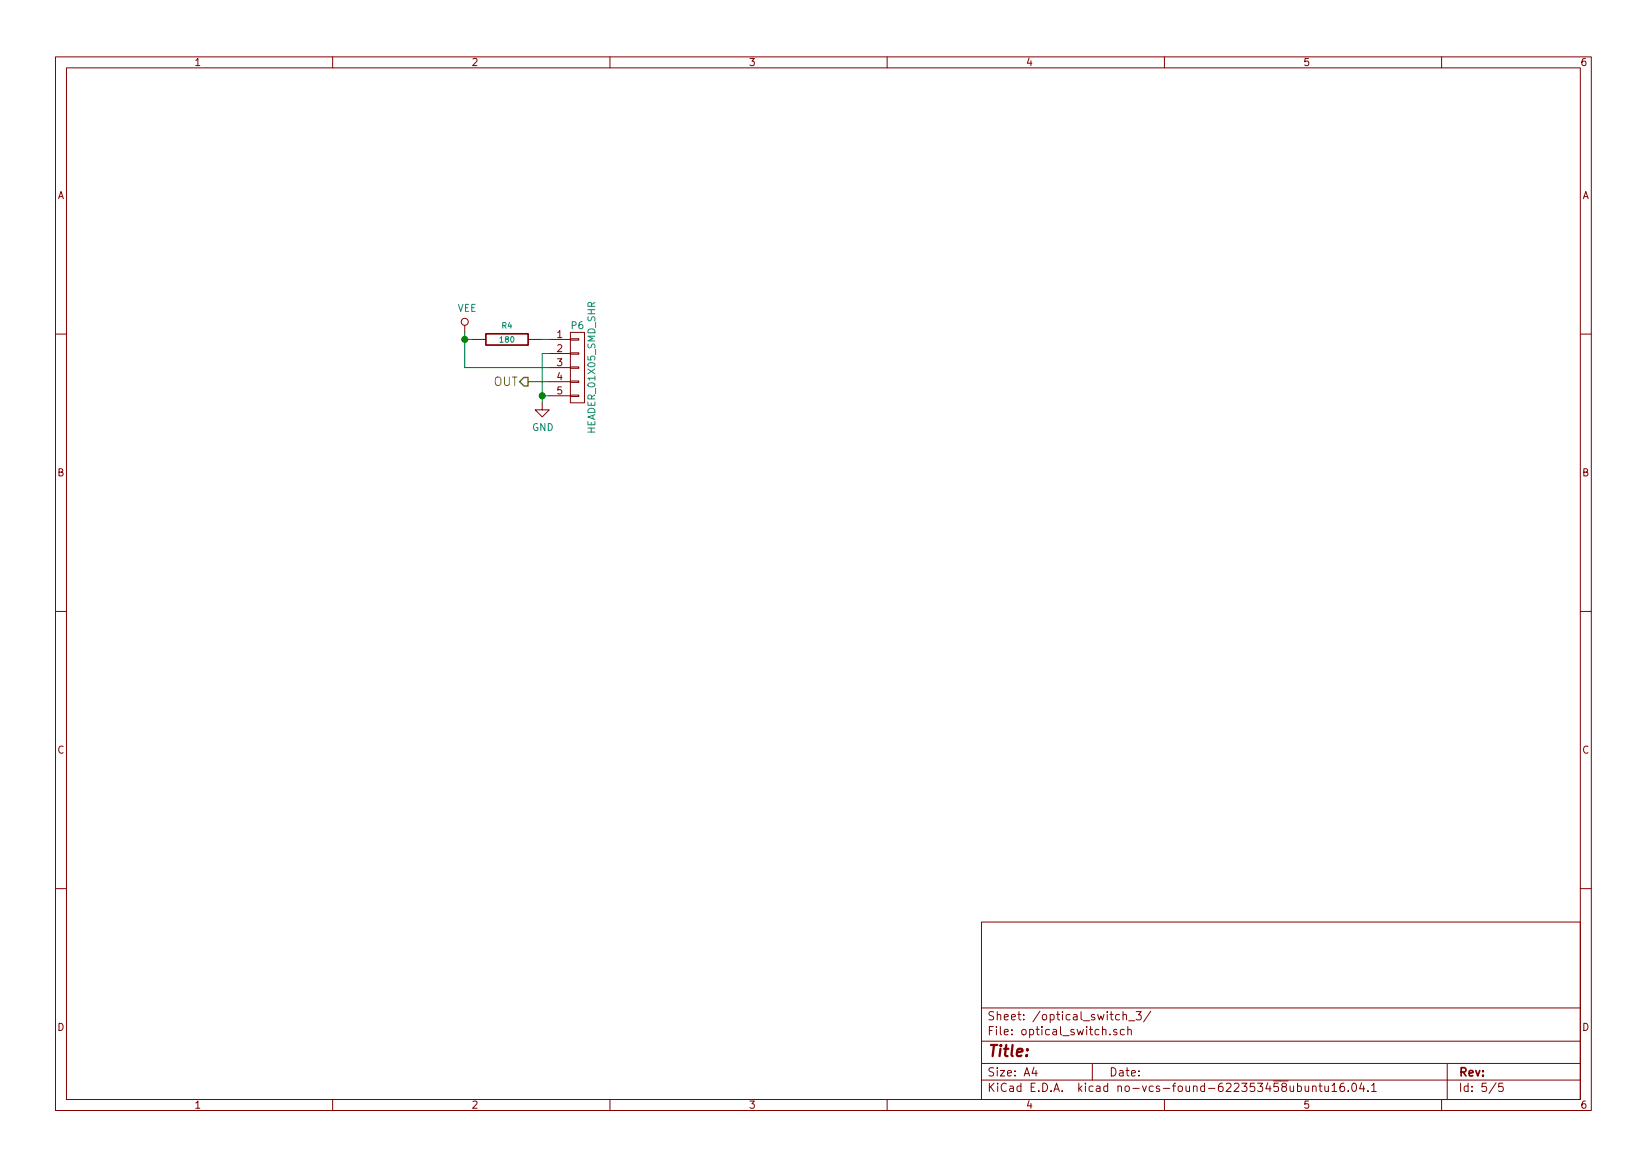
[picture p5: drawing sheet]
<svg xmlns="http://www.w3.org/2000/svg" width="297mm" height="210mm" viewBox="0 0 297 210" stroke-linecap="round" stroke-linejoin="round" font-family="sans-serif">
<g fill="none" stroke="#840000" stroke-width=".18">
<path d="M10 10.3h277v189.9h-277zM12 12.2h273v186.1h-273zM60 10.3v1.9M110 10.3v1.9M160 10.3v1.9M210 10.3v1.9M260 10.3v1.9M83.8 58.7v1.2M102.9 59.9h2.5v12.7h-2.5zM10 60.2h2M85.1 61.2h2.5M95.2 61.2h2.6"/>
<path d="M97.8 72.6v1.3h1.3l-1.3 1.3-1.3-1.3h1.3M99.1 61.2h3.8M99.1 63.7h3.8M99.1 66.3h3.8M99.1 68.8h3.8M99.1 71.4h3.8M102.9 71.2h1.5v.3h-1.5zM102.9 68.7h1.5v.3h-1.5zM102.9 66.2h1.5v.2h-1.5zM102.9 63.6h1.5v.3h-1.5zM102.9 61.1h1.5v.2h-1.5zM285 60.2h2"/>
<path d="M10 110.3h2M285 110.3h2M10 160.2h2M177 166.3h108v32h-108zM285 160.2h2M60 198.3v1.9M110 198.3v1.9M160 198.3v1.9M177 194.8h108M177 191.8h108M177 187.8h108M177 181.8h108"/>
<path d="M186.5 192.5l-.4 1h1M186.8 193v1M197 191.8v3M200.2 186.5v.1M201.4 185.7l-.4-.1-.2 .2 .1 .2 .5 .2v.3h-.6M201.9 183l-.4-.1-.3 .3 .1 .6h.6M202.5 183.1l.3-.2 .3 .1 .1 .9M202.5 182.4v1.5M202.8 185.7l-.5-.1-.2 .3v.6l.2 .1 .5-.1M203.4 185.7l.2-.1 .4 .1v.9M203.4 185.1v1.5M203.6 184.1h1.1"/>
<path d="M204.9 182.4h.9l-.5 .6 .5 .1v.7l-.3 .1-.6-.1M207.5 182.3l-1.3 2M210 198.3v1.9M234 195.9l.4-.1 .3 .3-.1 .6h-.6M234 195.3v1.5M235.4 195.8v.9l.4 .1 .2-.1M236 195.8v1M236.7 196l.2-.2 .4 .1 .1 .9M236.7 195.8v1M237.9 195.8h.5M238.1 195.3v1.3l.3 .2M238.9 195.8l.1 .9 .4 .1 .2-.1"/>
<path d="M239.6 195.8v1M240.2 195.8l.4-.5v1.5M240.2 196.8h.9M242.4 195.3a.59 .59 0 0 0-.7 .7v.5l.1 .2 .4 .1 .2-.1 .1-.5-.1-.2-.5-.1-.2 .3M243.2 196.7v.1M243.9 195.5l.2-.2a.8 .8 0 0 1 .6 .8 .8 .8 0 0 1-.6 .7l-.2-.1-.1-.4zM245.6 195.2l-.4 1.1h1M245.9 195.8v1M246.7 196.7v.1M247.4 195.8l.4-.5v1.5M247.4 196.8h.8M260 198.3v1.9"/>
<path d="M261 191.8v6.5M269.8 195.2l-1.2 2M271 195.3h-.7v.7l.2-.1 .5 .1 .1 .2-.1 .5-.2 .1-.5-.1"/>
<circle cx="83.8" cy="58" r=".63"/>
</g>
<path d="M83.8 59.9v6.4h15.3M83.8 61.2h1.3M95.2 68.8h3.9M97.8 71.4h1.3M97.8 61.2h1.3M99.1 63.7h-1.3v8.9" fill="none" stroke="#008400" stroke-width=".18"/>
<g fill="#008400" stroke="#008400" stroke-width=".25">
<circle cx="97.8" cy="71.4" r=".51"/>
<circle cx="83.8" cy="61.2" r=".51"/>
</g>
<path d="M87.6 60.2h7.6v2h-7.6z" fill="none" stroke="#840000" stroke-width=".3"/>
<path d="M93.7 68.8l.8-.7h.7v1.5h-.7z" fill="none" stroke="#848400" stroke-width=".25"/>
<text font-size="2.8" fill="#840000" x="178" y="190.5">Title:</text>
<text font-size="2.1" fill="#848400" x="89" y="69.6">OUT</text>
<g font-size="2.1" fill="#840000">
<text x="178" y="184">Sheet: /optical_switch_3/</text>
<text x="178" y="186.7">File: optical_switch.sch</text>
<text x="178" y="196.9">KiCad E.D.A. kicad no-vcs-found-622353458ubuntu16.04.1</text>
<text x="178" y="194.1">Size: A4</text>
<text x="200" y="194.1">Date:</text>
<text x="263" y="194.1">Rev:</text>
<text x="263" y="196.9">Id: 5/5</text>
</g>
<g font-size="1.8" fill="#840000">
<text x="35" y="11.9">1</text>
<text x="85" y="11.9">2</text>
<text x="135" y="11.9">3</text>
<text x="185" y="11.9">4</text>
<text x="235" y="11.9">5</text>
<text x="285" y="11.9">6</text>
<text x="10.4" y="35.9">A</text>
<text x="285.4" y="35.9">A</text>
<text x="100.5" y="61">1</text>
<text x="100.5" y="63.5">2</text>
<text x="100.5" y="66">3</text>
<text x="100.5" y="68.6">4</text>
<text x="100.5" y="71.1">5</text>
<text x="10.4" y="85.9">B</text>
<text x="285.4" y="85.9">B</text>
<text x="10.4" y="135.9">C</text>
<text x="285.4" y="135.9">C</text>
<text x="10.4" y="185.9">D</text>
<text x="285.4" y="185.9">D</text>
<text x="35" y="199.9">1</text>
<text x="85" y="199.9">2</text>
<text x="135" y="199.9">3</text>
<text x="185" y="199.9">4</text>
<text x="235" y="199.9">5</text>
<text x="285" y="199.9">6</text>
</g>
<g font-size="1.8" fill="#008484">
<text x="82.5" y="56.2">VEE</text>
<text x="103.1" y="59.4">P6</text>
<text x="96" y="77.7">GND</text>
<text x="107.4" y="77.8" transform="rotate(-90 107.4 77.8)">HEADER_01X05_SMD_SHR</text>
</g>
<g font-size="1.4" fill="#008484">
<text x="90.6" y="59.2">R4</text>
<text x="90.3" y="61.8">180</text>
</g>
</svg>
